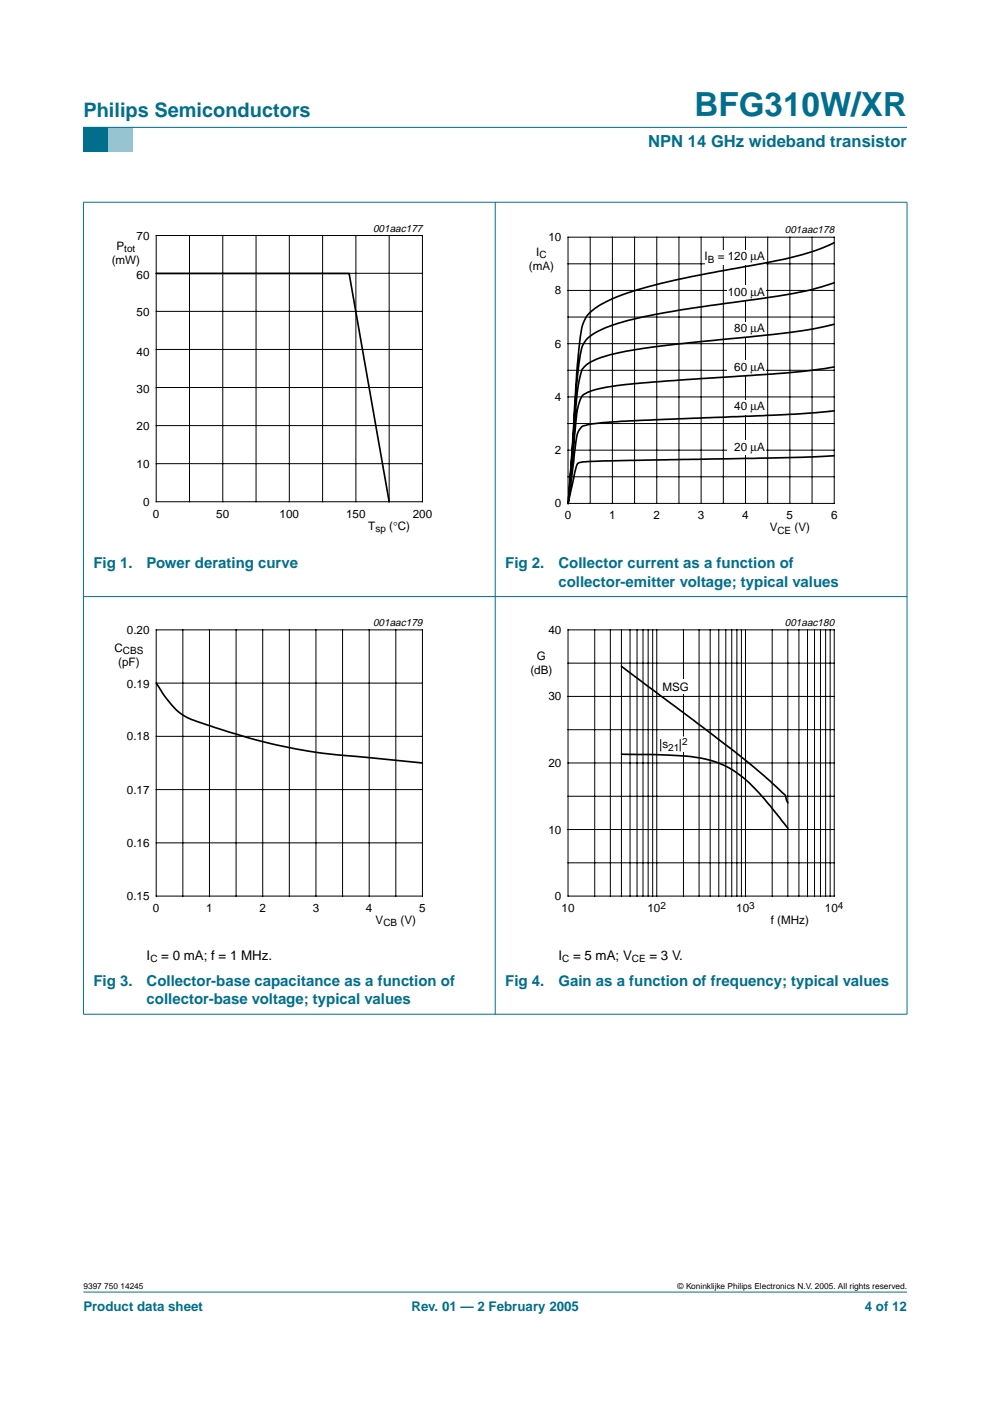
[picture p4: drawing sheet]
<svg xmlns="http://www.w3.org/2000/svg" width="210mm" height="297mm" viewBox="0 0 210 297" stroke-linecap="round" stroke-linejoin="round" font-family="sans-serif">
<path d="M17.7 273.9h174.6z" fill="#006e8c" stroke="#006e8c" stroke-width=".21"/>
<path d="M17.7 27h5.3v5.3h-5.3z" fill-rule="evenodd" fill="#006e8c"/>
<path d="M23 27h5.3v5.3h-5.3z" fill-rule="evenodd" fill="#96c4d6"/>
<g fill="#006e8c" stroke="#006e8c" stroke-width=".21">
<path d="M17.7 27h174.6z"/>
<path d="M17.7 42.9v172.1z"/>
<path d="M105 42.8v172.3z"/>
<path d="M192.3 42.9v172.1z"/>
<path d="M17.6 42.9h174.8z"/>
<path d="M17.6 126.5h174.8z"/>
<path d="M17.6 215h174.8z"/>
</g>
<path d="M20.4 47.1h81.9v66.3h-81.9zM107.7 47.5h81.9v66.3h-81.9z" fill="none" stroke="#fff" stroke-width=".21"/>
<g fill="none" stroke="#000" stroke-width=".21">
<path d="M33.1 49.9h56.5v56.5h-56.5zM33.1 57.9h56.5M40.2 49.9v56.5M47.2 49.9v56.5M54.3 49.9v56.5M61.3 49.9v56.5M68.4 49.9v56.5M75.5 49.9v56.5M82.5 49.9v56.5M120.4 50.3h56.5v56.4h-56.5zM120.4 55.9h56.5M125.1 50.3v56.4"/>
<path d="M129.8 50.3v56.4M134.5 50.3v56.4M139.2 50.3v56.4M144 50.3v56.4M148.7 50.3v56.4M153.4 50.3v56.4M158.1 50.3v56.4M162.8 50.3v56.4M167.5 50.3v56.4M172.2 50.3v56.4M33.1 66h56.5M33.1 74.1h56.5"/>
<path d="M120.4 78.5h56.5M120.4 67.2h56.5M120.4 72.9h56.5M120.4 61.6h56.5M33.1 82.2h56.5M33.1 98.3h56.5M33.1 90.2h56.5M120.4 95.4h56.5M120.4 89.8h56.5M120.4 84.2h56.5M120.4 101.1h56.5"/>
</g>
<path d="M33.1 58h40.9l8.5 48.4" fill="none" stroke="#000" stroke-width=".35"/>
<g fill="#fff">
<path d="M149.5 53h12.8v3.1h-12.8z"/>
<path d="M154.2 60.5h8.1v3h-8.1z"/>
<path d="M154.2 68.3h8.1v3h-8.1z"/>
<path d="M154.2 84.8h8.1v3.1h-8.1z"/>
<path d="M154.2 93.3h8.1v3.1h-8.1z"/>
<path d="M154.2 76.4h8.1v3.1h-8.1z"/>
</g>
<path d="M176.9 59.9a84.6 84.6 0 0 1-17.9 3.7l-2.8 .4a213 213 0 0 0-22.6 3.8l-1.9 .6a19.1 19.1 0 0 0-7 3.2 6.2 6.2 0 0 0-1.8 4.4l-.6 5.3-1.7 24.4M176.9 51.5a64.2 64.2 0 0 1-16 4.5l-11.3 2.1a141.1 141.1 0 0 0-15 3.5 27 27 0 0 0-9 4.2l-.9 .9a11.2 11.2 0 0 0-1.8 6.3l-.6 6-1.7 26.6M176.9 77.8a238.1 238.1 0 0 1-23.6 2.2l-12.2 .8a81 81 0 0 0-15.5 2 3.3 3.3 0 0 0-2.8 2.6l-.2 .9a95 95 0 0 0-1.2 11.3l-.9 8.9M176.9 68.7a131.1 131.1 0 0 1-20.7 3l-9 .9a131.7 131.7 0 0 0-18.3 2.7 9.4 9.4 0 0 0-5.3 2.8l-.7 2-.6 4-1.7 21.6M176.9 96.6l-6.6 .3-46.1 1a1.76 1.76 0 0 0-2.2 1.9l-1.5 7M176.9 87.1l-8.5 .7-36.7 1.5-4.2 .3-2.8 .4a2.75 2.75 0 0 0-2.5 3l-1.7 13.6M33.1 144.8a21.8 21.8 0 0 0 5.7 6.8l1.7 .9 2.1 .7a124.8 124.8 0 0 0 35.7 7.4l11.3 1.2" fill="none" stroke="#000" stroke-width=".35"/>
<g fill="none" stroke="#000" stroke-width=".21">
<path d="M33.1 133.5h56.5v56.5h-56.5zM38.8 133.5v56.5M44.4 133.5v56.5M50.1 133.5v56.5M55.7 133.5v56.5M61.3 133.5v56.5M67 133.5v56.5M72.6 133.5v56.5M78.3 133.5v56.5M83.9 133.5v56.5M120.4 133.5h56.5v56.5h-56.5zM126.1 133.5v56.5"/>
<path d="M129.4 133.5v56.5M131.8 133.5v56.5M133.6 133.5v56.5M135.1 133.5v56.5M136.3 133.5v56.5M137.4 133.5v56.5M138.4 133.5v56.5M139.2 133.5v56.5M144.9 133.5v56.5M148.2 133.5v56.5M150.6 133.5v56.5M152.4 133.5v56.5"/>
<path d="M153.9 133.5v56.5M155.1 133.5v56.5M156.2 133.5v56.5M157.2 133.5v56.5M158.1 133.5v56.5M163.7 133.5v56.5M167 133.5v56.5M169.4 133.5v56.5M171.2 133.5v56.5M172.7 133.5v56.5M174 133.5v56.5M175.1 133.5v56.5"/>
<path d="M176 133.5v56.5M33.1 144.8h56.5M33.1 156.1h56.5M120.4 154.7h56.5M120.4 147.7h56.5M120.4 140.6h56.5M33.1 167.4h56.5M33.1 178.7h56.5M120.4 175.9h56.5M120.4 168.8h56.5M120.4 161.8h56.5M120.4 182.9h56.5"/>
</g>
<path d="M20.4 130.7h81.9v66.3h-81.9zM107.7 130.7h81.9v66.3h-81.9z" fill="none" stroke="#fff" stroke-width=".21"/>
<path d="M140.1 144h6.3v3.1h-6.3z" fill="#fff"/>
<path d="M131.8 159.9l9.7 .2a28.6 28.6 0 0 1 13 2.7 35.7 35.7 0 0 1 8.8 8.1l3.8 4.7M131.8 141.3l23.9 18 6.2 5.1 3.7 3.4a2.6 2.6 0 0 1 1.2 2l.3 .4" fill="none" stroke="#000" stroke-width=".35"/>
<path d="M139.6 156.6h4.9v-.5h1.7v3.3l-6.6 .1z" fill="#fff"/>
<path d="M140.1 156.7v2.6M144.2 156.7v2.6" fill="none" stroke="#000" stroke-width=".21"/>
<text font-size="7.1" fill="#006e8c" x="147.2" y="24.7">BFG310W/XR</text>
<text font-size="4.2" fill="#006e8c" x="17.7" y="24.9">Philips Semiconductors</text>
<text font-size="3.5" fill="#006e8c" x="137.4" y="31.1">NPN 14 GHz wideband transistor</text>
<g font-size="3.2" fill="#006e8c">
<text x="19.8" y="120.5">Fig 1.</text>
<text x="31.1" y="120.5">Power derating curve</text>
<text x="107.1" y="120.5">Fig 2.</text>
<text x="118.4" y="124.4">collector-emitter voltage; typical values</text>
<text x="118.4" y="120.5">Collector current as a function of</text>
<text x="19.8" y="209">Fig 3.</text>
<text x="31.1" y="209">Collector-base capacitance as a function of</text>
<text x="107.1" y="209">Fig 4.</text>
<text x="118.4" y="209">Gain as a function of frequency; typical values</text>
<text x="31.1" y="212.9">collector-base voltage; typical values</text>
</g>
<g font-size="2.8">
<text x="31.1" y="203.5">I</text>
<text x="34.2" y="203.5">= 0 mA; f = 1 MHz.</text>
<text x="118.4" y="203.5">I</text>
<text x="121.5" y="203.5">= 5 mA; V</text>
<text x="137.7" y="203.5">= 3 V.</text>
</g>
<g font-size="2.8" fill="#006e8c">
<text x="17.7" y="278">Product data sheet</text>
<text x="87.2" y="278">Rev. 01 — 2 February 2005</text>
<text x="183.4" y="278">4 of 12</text>
</g>
<g font-size="2.5">
<text x="24.7" y="53">P</text>
<text x="29" y="50.8">70</text>
<text x="116.3" y="51.1">10</text>
<text x="23.7" y="56">(mW)</text>
<text x="29" y="59.3">60</text>
<text x="112.1" y="57.2">(mA)</text>
<text x="113.7" y="54.2">I</text>
<text x="149.4" y="55.2">I</text>
<text x="152.2" y="55.2">= 120</text>
<text x="159.1" y="55.2">µA</text>
<text x="117.7" y="62.4">8</text>
<text x="154.3" y="62.7">100</text>
<text x="159.1" y="62.7">µA</text>
<text x="29" y="66.9">50</text>
<text x="155.7" y="70.5">80</text>
<text x="159.1" y="70.5">µA</text>
<text x="29" y="75.4">40</text>
<text x="117.7" y="73.7">6</text>
<text x="29" y="83.4">30</text>
<text x="155.7" y="78.6">60</text>
<text x="159.1" y="78.6">µA</text>
<text x="117.7" y="85">4</text>
<text x="155.7" y="87">40</text>
<text x="159.1" y="87">µA</text>
<text x="29" y="91.2">20</text>
<text x="155.7" y="95.5">20</text>
<text x="159.1" y="95.5">µA</text>
<text x="29" y="99.3">10</text>
<text x="117.7" y="96.3">2</text>
<text x="30.3" y="107.2">0</text>
<text x="117.7" y="107.6">0</text>
<text x="32.4" y="109.8">0</text>
<text x="45.9" y="109.8">50</text>
<text x="59.3" y="109.8">100</text>
<text x="73.4" y="109.8">150</text>
<text x="78.1" y="112.3">T</text>
<text x="82.5" y="112.3">(°C)</text>
<text x="87.5" y="109.8">200</text>
<text x="119.7" y="110.1">0</text>
<text x="129.2" y="110.1">1</text>
<text x="138.6" y="110.1">2</text>
<text x="148" y="110.1">3</text>
<text x="157.4" y="110.1">4</text>
<text x="163.2" y="112.7">V</text>
<text x="166.8" y="110.1">5</text>
<text x="168.5" y="112.7">(V)</text>
<text x="176.2" y="110.1">6</text>
<text x="26.9" y="134.4">0.20</text>
<text x="116.3" y="134.4">40</text>
<text x="24.3" y="138.2">C</text>
<text x="25.1" y="141.2">(pF)</text>
<text x="112.5" y="142.9">(dB)</text>
<text x="113.8" y="139.9">G</text>
<text x="26.9" y="145.9">0.19</text>
<text x="116.3" y="148.5">30</text>
<text x="140.4" y="146.4">MSG</text>
<text x="26.9" y="157">0.18</text>
<text x="140.5" y="158.7">s</text>
<text x="116.3" y="162.6">20</text>
<text x="26.9" y="168.4">0.17</text>
<text x="26.9" y="179.6">0.16</text>
<text x="116.3" y="176.7">10</text>
<text x="26.9" y="190.8">0.15</text>
<text x="117.7" y="190.8">0</text>
<text x="32.4" y="193.4">0</text>
<text x="43.7" y="193.4">1</text>
<text x="55" y="193.4">2</text>
<text x="66.3" y="193.4">3</text>
<text x="77.6" y="193.4">4</text>
<text x="79.6" y="195.9">V</text>
<text x="84.9" y="195.9">(V)</text>
<text x="88.9" y="193.4">5</text>
<text x="119.1" y="193.4">10</text>
<text x="137.3" y="193.4">10</text>
<text x="156.1" y="193.4">10</text>
<text x="163.4" y="195.9">f (MHz)</text>
<text x="174.9" y="193.4">10</text>
</g>
<g font-size="2.2">
<text x="79.1" y="49.1">001aac177</text>
<text x="166.4" y="49.4">001aac178</text>
<text x="79.1" y="132.7">001aac179</text>
<text x="166.4" y="132.7">001aac180</text>
</g>
<g font-size="2.1">
<text x="26.3" y="53.5">tot</text>
<text x="114.4" y="54.7">C</text>
<text x="150.1" y="55.7">B</text>
<text x="79.6" y="112.8">sp</text>
<text x="164.8" y="113.2">CE</text>
<text x="26.1" y="138.7">CBS</text>
<text x="141.7" y="159.2">21</text>
<text x="144.6" y="157.9">2</text>
<text x="81.3" y="196.4">CB</text>
<text x="140" y="192.6">2</text>
<text x="158.8" y="192.6">3</text>
<text x="177.7" y="192.6">4</text>
<text x="31.9" y="204">C</text>
<text x="119.2" y="204">C</text>
<text x="134" y="204">CE</text>
</g>
<g font-size="1.8">
<text x="17.7" y="273.4">9397 750 14245</text>
<text x="143.7" y="273.4">© Koninklijke Philips Electronics N.V. 2005. All rights reserved.</text>
</g>
</svg>
